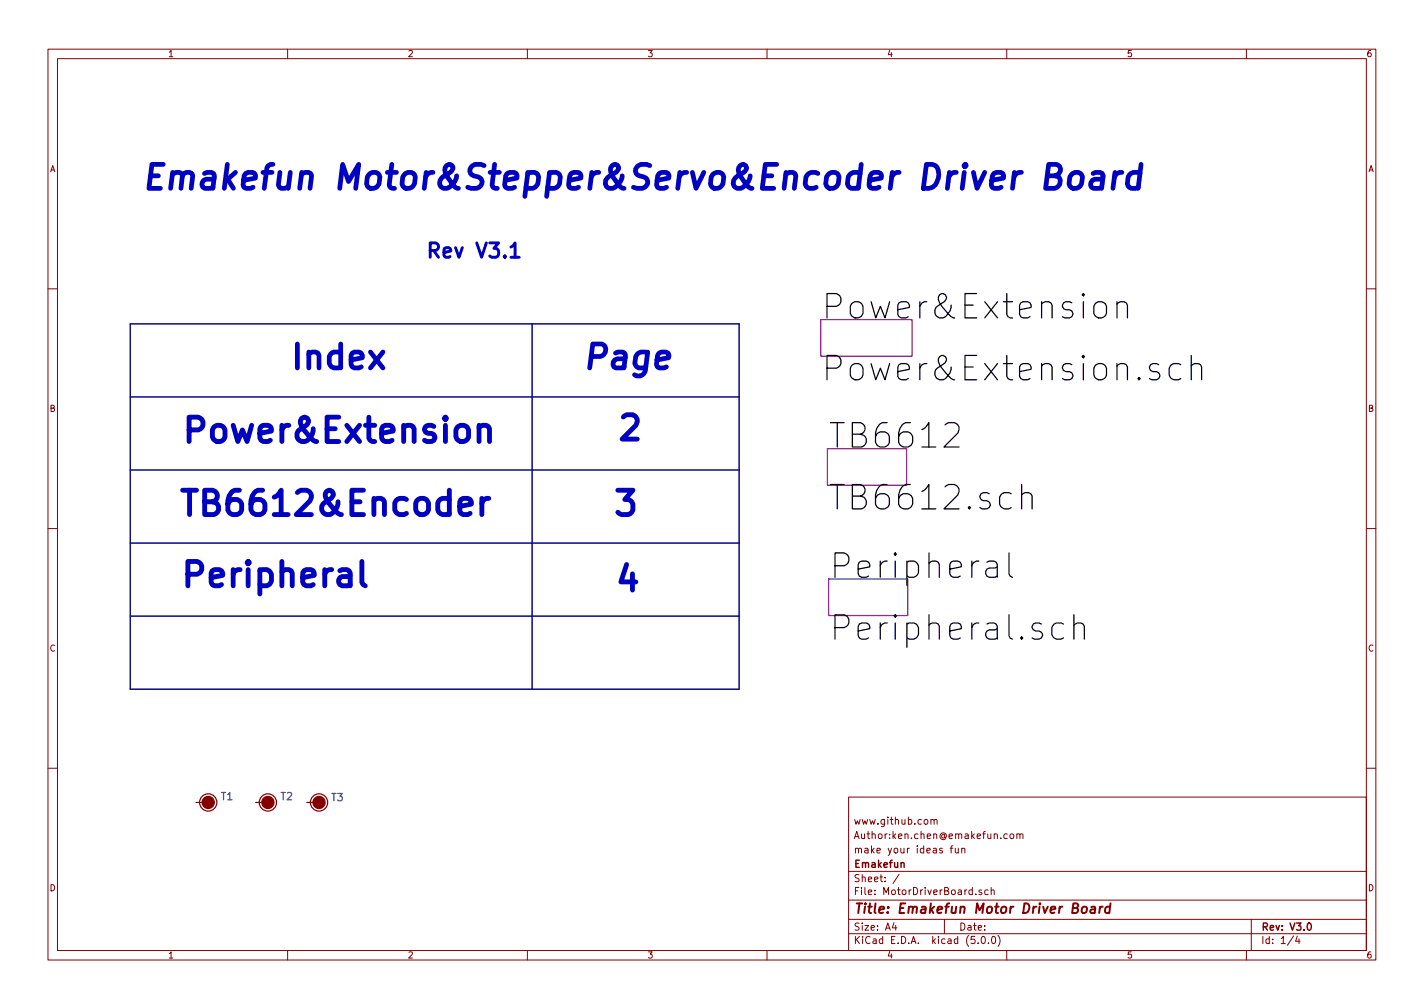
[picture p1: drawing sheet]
<svg xmlns="http://www.w3.org/2000/svg" width="297mm" height="210mm" viewBox="0 0 297 210" stroke-linecap="round" stroke-linejoin="round" font-family="sans-serif">
<g fill="none" stroke="#840000" stroke-width=".21">
<path d="M10 10.3h277v189.9h-277zM12 12.2h273v186.1h-273zM60 10.3v1.9M110 10.3v1.9M160 10.3v1.9M210 10.3v1.9M260 10.3v1.9M10 60.2h2M285 60.2h2M10 110.3h2M285 110.3h2M10 160.2h2"/>
<path d="M177 166.3h108v32h-108zM194.2 171.1l.2-.2 .4 .1v.9M194.2 170.9v1M194.8 171.1l.2-.2 .4 .1 .1 .9M198.2 176.9h.6M198.8 176.4l-.4 .3v1.2M199.3 176.9v.9l.4 .1 .2-.1M199.9 176.9v1M200.6 177.1l.2-.2 .4 .1 .1 .9M200.6 176.9v1M210.1 174l-.4-.1-.3 .3 .1 .6 .2 .1 .4-.1M210.7 174.1l.3-.2 .4 .2v.7l-.2 .1-.5-.1z"/>
<path d="M212.1 174.1l.2-.2 .4 .1 .1 .9M212.1 173.9v1M212.8 174.1l.2-.2 .3 .1 .1 .9M285 160.2h2M60 198.3v1.9M110 198.3v1.9M160 198.3v1.9M177 194.8h108M177 191.8h108M177 187.8h108M177 181.8h108M186.5 192.5l-.4 1h1"/>
<path d="M186.8 193v1M187.6 182.3l-1.3 2M197 191.8v3M203.6 186.5v.1M204 196.7v.1M204.7 185.7l-.3-.1-.2 .2 .1 .2 .4 .2v.3h-.5M204.8 195.5l.3-.2a.81 .81 0 0 1 .5 .8 .81 .81 0 0 1-.5 .7l-.3-.1-.1-.4zM206.1 185.7l-.4-.1-.3 .3 .1 .6 .2 .1 .4-.1M206.2 196.7v.1M206.8 185.7l.2-.1 .3 .1 .1 .9M206.8 185.1v1.5M207 195.4l.3-.1a.86 .86 0 0 1-.1 1.5 1 1 0 0 1-.2-1.4z"/>
<path d="M208.2 195.1a1.71 1.71 0 0 1 0 2.3M210 198.3v1.9M260 198.3v1.9M261 191.8v6.5M269.8 195.2l-1.2 2M270.6 195.2l-.3 1.1h.9M271 195.8v1"/>
</g>
<path d="M188 180.1l.2-.2 .3 .1 .1 .9M272.9 192.6l.1-.1a.8 .8 0 0 1 .5 .8 .8 .8 0 0 1-.5 .7 1 1 0 0 1-.1-1.4z" fill="none" stroke="#840000" stroke-width=".3"/>
<path d="M225.8 189.3l.3-.2a.48 .48 0 0 1 .6 .4l-.2 .8-.5 .1-.4-.3zM227.6 189.2h.8l-.1 1.2M228.4 189.6l-.6 .1a.4 .4 0 0 0-.4 .3 .4 .4 0 0 0 .3 .4l.6-.1M229.5 189.1l-.2 1.3M230 189.1l-.4 .1-.2 .3M231.5 189.2h-.7l-.2 .3-.1 .6 .3 .3 .6-.1M231.6 188.4l-.2 2" fill="none" stroke="#840000" stroke-width=".41"/>
<path d="M27.2 67.6h127v76.2h-127zM111 67.6v76.2M27.2 82.8h127M27.2 98h127M27.2 113.3h127M27.2 128.5h127" fill="none" stroke="#000084" stroke-width=".3"/>
<path d="M218.4 36.7h1.7a1.23 1.23 0 0 0 1.1-1.1 1.23 1.23 0 0 0-.8-1.3h-1.7l-.6 5h1.9a1.46 1.46 0 0 0 .8-2.4l-.7-.2M223.5 36.4a1.3 1.3 0 0 1 1.3-.5 1.3 1.3 0 0 1 1 1l-.2 1.4a1.37 1.37 0 0 1-1.3 1 1.37 1.37 0 0 1-1.3-1l.2-1.4zM228 36.2l.5-.2h1l.4 .2 .2 .5-.3 2.6M230 37.2l-.5 .2h-1.2a1 1 0 0 0-.8 .9 1 1 0 0 0 .6 1h1.2l.5-.2M232.6 36l-.4 3.3M234 36a1.44 1.44 0 0 0-1.5 .9M237.8 36.2a1.66 1.66 0 0 0-2.5 .7l-.1 1.4 .3 .8 .5 .2h.9l.5-.2M238 34.3l-.6 5" fill="none" stroke="#0000c2" stroke-width=".99"/>
<path d="M106.6 51.5l.6-.4 .2-.4v3M106.6 53.7h1.7" fill="none" stroke="#0000c2" stroke-width=".61"/>
<path d="M171.2 66.7h19v7.6h-19zM172.6 93.6h16.5v7.6h-16.5zM172.8 120.8h16.6v7.6h-16.6z" fill="none" stroke="#840084" stroke-width=".25"/>
<g fill="none" stroke="#000" stroke-width=".25">
<path d="M228.4 63.4a1.38 1.38 0 0 1 1.4-.5 1.38 1.38 0 0 1 1 1v1.4a1.37 1.37 0 0 1-1.3 1.1 1.37 1.37 0 0 1-1.3-1.1v-1.4zM233 63.4a1.28 1.28 0 0 1 2.2 .2v2.7M233 62.9v3.4M246.3 76.1l-.5-.3h-.9l-.5 .3-.5 .7v1.5l.5 .7 .5 .2h.9l.5-.2M248.5 76.3a1.25 1.25 0 0 1 2.1 .2v2.7M248.5 74.1v5.1M197.1 88.6l.8-.4h1.2a1.39 1.39 0 0 1 .7 2.1l-2.9 2.9h3.2M205.9 117.3l.4-.3h1l.5 .3 .2 .4v2.7M208 118.2l-.5 .3h-1.2a.99 .99 0 0 0-.7 1 .99 .99 0 0 0 .7 .9h1.2l.5-.2M210.5 115.3v4.4l.2 .5 .5 .2M213.1 103.2a1.28 1.28 0 0 1 2.2 .3v2.6M213.1 101.1v5"/>
<path d="M221.8 130.2l-.5-.3h-.9l-.5 .3-.5 .7v1.5l.5 .7 .5 .2h.9l.5-.2M224 130.4a1.28 1.28 0 0 1 2.2 .3v2.6M224 128.2v5.1"/>
</g>
<path d="M99.9 89.2a1.28 1.28 0 0 1 2.2 .2v2.7M99.9 88.7v3.4M75.5 117.1v4.4l.2 .4 .5 .3M95.9 105.6l2.4-.4v-.5l-.2-.5-.5-.2h-1l-.5 .2-.2 .5v1.9l.2 .5 .5 .2h1l.5-.2M100.5 104v3.3M102 104a1.27 1.27 0 0 0-1.5 .9" fill="none" stroke="#0000c2" stroke-width="1"/>
<g fill="#840000" stroke="#840000" stroke-width=".25">
<circle cx="43.4" cy="167.4" r="1.27"/>
<circle cx="55.9" cy="167.4" r="1.27"/>
<circle cx="66.5" cy="167.4" r="1.27"/>
</g>
<g fill="none" stroke="#840000" stroke-width=".25">
<path d="M40.9 167.4h2.5M53.3 167.4h2.6M64 167.4h2.5"/>
<circle cx="43.4" cy="167.4" r="1.8"/>
<circle cx="55.9" cy="167.4" r="1.8"/>
<circle cx="66.5" cy="167.4" r="1.8"/>
</g>
<g font-size="7.1">
<text x="171.2" y="66.6">Power&amp;Extension</text>
<text x="171.2" y="79.5">Power&amp;Extension.sch</text>
<text x="172.6" y="93.5">TB6612</text>
<text x="172.6" y="106.4">TB6612.sch</text>
<text x="172.8" y="120.7">Peripheral</text>
<text x="172.8" y="133.6">Peripheral.sch</text>
</g>
<g font-size="7.1" fill="#0000c2">
<text x="37.6" y="92.3">Power&amp;Extension</text>
<text x="128.4" y="91.8">2</text>
<text x="37" y="107.6">TB6612&amp;Encoder</text>
<text x="127.5" y="107.6">3</text>
<text x="37.3" y="122.4">Peripheral</text>
<text x="127.9" y="123.3">4</text>
</g>
<g font-size="7" fill="#0000c2">
<text x="29.2" y="39.5">Emakefun Motor&amp;Stepper&amp;Servo&amp;Encoder Driver Board</text>
<text x="60.2" y="77">Index</text>
<text x="121.2" y="77">Page</text>
</g>
<text font-size="4.2" fill="#0000c2" x="88.6" y="53.8">Rev V3.1</text>
<text font-size="2.8" fill="#840000" x="178" y="190.5">Title: Emakefun Motor Driver Board</text>
<g font-size="2.1" fill="#008484">
<text x="46.1" y="166.9">T1</text>
<text x="58.6" y="166.9">T2</text>
<text x="69.1" y="167.1">T3</text>
</g>
<g font-size="2.1" fill="#840000">
<text x="178" y="172">www.github.com</text>
<text x="178" y="178">make your ideas fun</text>
<text x="178" y="175">Author:ken.chen@emakefun.com</text>
<text x="178" y="184">Sheet: /</text>
<text x="178" y="181">Emakefun</text>
<text x="178" y="186.7">File: MotorDriverBoard.sch</text>
<text x="178" y="196.9">KiCad E.D.A. kicad (5.0.0)</text>
<text x="178" y="194.1">Size: A4</text>
<text x="200" y="194.1">Date:</text>
<text x="263" y="194.1">Rev: V3.0</text>
<text x="263" y="196.9">Id: 1/4</text>
</g>
<g font-size="1.8" fill="#840000">
<text x="35" y="11.9">1</text>
<text x="85" y="11.9">2</text>
<text x="135" y="11.9">3</text>
<text x="185" y="11.9">4</text>
<text x="235" y="11.9">5</text>
<text x="285" y="11.9">6</text>
<text x="10.4" y="35.9">A</text>
<text x="285.4" y="35.9">A</text>
<text x="10.4" y="85.9">B</text>
<text x="285.4" y="85.9">B</text>
<text x="10.4" y="135.9">C</text>
<text x="285.4" y="135.9">C</text>
<text x="10.4" y="185.9">D</text>
<text x="285.4" y="185.9">D</text>
<text x="35" y="199.9">1</text>
<text x="85" y="199.9">2</text>
<text x="135" y="199.9">3</text>
<text x="185" y="199.9">4</text>
<text x="235" y="199.9">5</text>
<text x="285" y="199.9">6</text>
</g>
</svg>
